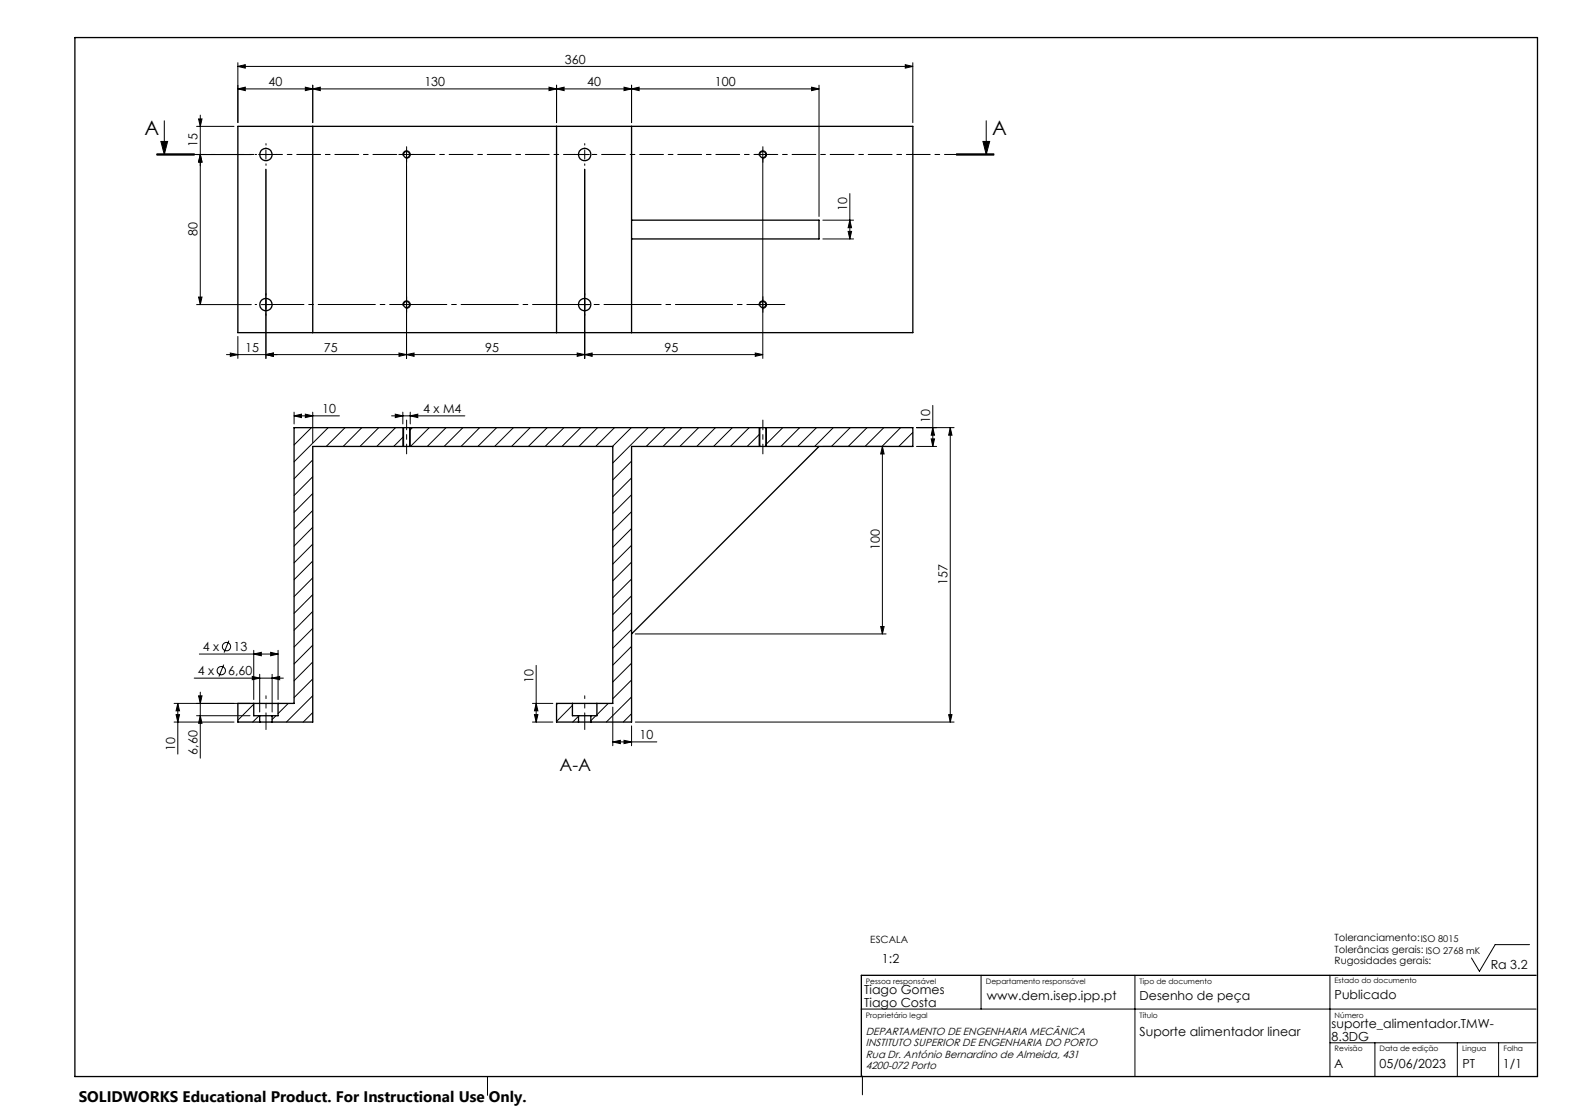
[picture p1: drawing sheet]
<svg xmlns="http://www.w3.org/2000/svg" width="420mm" height="297mm" viewBox="0 0 420 297" stroke-linecap="round" stroke-linejoin="round" font-family="sans-serif">
<g fill="none" stroke="#000" stroke-width=".35">
<path d="M20 10h390v277h-390zM63.4 33.7h180v55h-180zM83.4 33.7v55M148.4 33.7v55M168.4 33.7v55M168.4 58.7h50v5h-50M107.6 114h1.7M107.6 119h1.7M107.6 119h-24.2v73.5h-10.8M107.6 114v5M107.6 114h-29.2v73.5h-4.2M109.3 114v5"/>
<path d="M109.3 114h93.3M109.3 119h54.1v68.5h-4.2M202.6 114h1.6M202.6 119h1.6M202.6 119h-34.2v73.5h-10.8M202.6 114v5M204.2 114h39.2v5h-39.2M204.2 114v5M218.4 119l-50 50M67.7 187.5h6.5M67.7 187.5h-4.3v5h5.9M67.7 187.5v3.3h1.6"/>
<path d="M69.3 190.8h3.3M69.3 192.5h3.3M69.3 190.8v1.7M72.6 190.8v1.7M74.2 187.5v3.3h-1.6M152.6 187.5h6.6M152.6 187.5h-4.2v5h5.9M152.6 187.5v3.3h1.7M154.3 192.5h3.3M154.3 190.8h3.3M154.3 190.8v1.7M157.6 190.8v1.7"/>
<path d="M159.2 187.5v3.3h-1.6M409.6 260h-179.9v27"/>
<circle cx="70.9" cy="41.2" r="1.65"/>
<circle cx="108.4" cy="41.2" r=".82"/>
<circle cx="155.9" cy="41.2" r="1.65"/>
<circle cx="203.4" cy="41.2" r=".82"/>
<circle cx="70.9" cy="81.2" r="1.65"/>
<circle cx="108.4" cy="81.2" r=".81"/>
<circle cx="155.9" cy="81.2" r="1.65"/>
<circle cx="203.4" cy="81.2" r=".82"/>
</g>
<g fill="none" stroke="#000" stroke-width=".27">
<path d="M63.4 17.7l2-.5v1zM63.4 16.7v16M63.4 17.7h180M241.4 17.2l2 .5-2 .5zM243.4 16.7v16M42.9 37.7h1.8l-.9 3.5zM43.8 32.2v9M52.4 33.7h10M53 31.7h.9l-.5 2zM53.4 30.7v50.5M63.4 23.7l2-.5v1zM63.4 23.7h155"/>
<path d="M70.9 40v2.4M81.4 23.2l2 .5-2 .5zM83.4 22.7v10M83.4 23.7l2-.5v1zM108.4 40v55.6M146.4 23.2l2 .5-2 .5zM148.4 23.7l2-.5v1zM148.4 22.7v10M155.9 40v2.4M166.4 23.2l2 .5-2 .5zM168.4 23.7l2-.5v1zM168.4 22.7v10"/>
<path d="M203.4 40v55.6M216.4 23.2l2 .5-2 .5zM218.4 22.7v35M262.1 37.7h1.8l-.9 3.5zM263 32.2v9M41.8 41.4h10zM41.8 41.2h10M41.8 41h10M52.4 41.2h14.6M53.4 41.2l.5 2h-.9zM69.7 41.2h2.5M70.9 45.1v50.5"/>
<path d="M107.2 41.2h2.5M107.5 41.4a.99 .99 0 0 1 .8-1.2 .99 .99 0 0 1 1.1 1.1 .99 .99 0 0 1-1.2 .9M154.7 41.2h2.5M155.9 45.1v50.5M202.2 41.2h2.4M202.5 41.4a.99 .99 0 0 1 .8-1.2 .99 .99 0 0 1 1.1 1.1 .99 .99 0 0 1-1.2 .9M219.4 58.7h8.2M226.6 58.7l.5 2h-.9zM226.6 51.6v12.1M255 41.2h10M255 41h10M255 41.4h10"/>
<path d="M53 79.2h.9l-.5 2zM219.4 63.7h8.2M226.2 61.7h.9l-.5 2zM52.4 81.2h14.6M60.4 94.5h143M61.4 94.1l2 .4-2 .5zM63.4 89.7v5.9M69.7 81.2h2.5M70.9 94.5l2-.4v.9zM106.4 94.1l2 .4-2 .5zM107.2 81.2h2.5M107.5 81.5a.99 .99 0 0 1 .8-1.3 .99 .99 0 0 1 1.1 1.1 .99 .99 0 0 1-1.2 .9"/>
<path d="M108.4 94.5l2-.4v.9zM153.9 94.1l2 .4-2 .5zM154.7 81.2h2.5M155.9 94.5l2-.4v.9zM201.4 94.1l2 .4-2 .5zM202.2 81.2h2.4M202.5 81.5a.99 .99 0 0 1 .8-1.3 .99 .99 0 0 1 1.1 1.1 .99 .99 0 0 1-1.2 .9M78.4 110.9l2-.5v.9zM78.4 110.9h12.1M78.4 109.9v3.1M78.5 114l-.1 .2M81.4 110.4l2 .5-2 .4z"/>
<path d="M83 114l-4.6 4.6M83.4 109.9v8.1M87.5 114l-9.1 9.1M92 114l-5 5M96.5 114l-5 5M101 114l-5 5M104.4 110.9h19.6M105.4 110.4l2 .5-2 .4zM105.5 114l-5 5M107.4 109.9v3.1M107.4 114v5M107.6 116.4l-2.6 2.6"/>
<path d="M109.4 114v5M109.4 110.9l2-.5v.9zM109.4 109.9v3.1M110 114l-.7 .8M114.5 114l-5 5M119 114l-5.1 5M123.4 114l-5 5M127.9 114l-5 5M132.4 114l-5 5M136.9 114l-5 5M141.4 114l-5 5M145.9 114l-5 5"/>
<path d="M150.4 114l-5 5M154.9 114l-5 5M159.3 114l-4.9 5M163.9 114l-5 5M168.3 114l-5 5M172.8 114l-9.4 9.4M177.3 114l-5 5M181.8 114l-5 5M186.3 114l-5 5M190.8 114l-5 5M195.3 114l-5 5M199.8 114l-5 5"/>
<path d="M202.4 114v5M202.6 115.7l-3.4 3.3M204.3 114h-.1M204.4 114v5M208.7 114l-4.5 4.5M213.3 114l-5.1 5M217.7 114l-5 5M219.4 119h16.9M222.2 114l-5 5M226.7 114l-5 5M231.2 114l-5 5M235.3 119l.5 2h-1z"/>
<path d="M235.3 119v50M235.7 114l-5 5M240.2 114l-5 5M243.4 115.3l-3.7 3.7M244.4 114h10M244.4 119h5.4M248.3 117h.9l-.5 2zM248.7 114l.5 2h-.9zM248.7 108.1v10.9M253.4 114l.5 2h-.9zM253.4 114v78.5M83.4 122.6l-5 5"/>
<path d="M83.4 127.1l-5 5M83.4 131.6l-5 5M83.4 136.1l-5 5M168.4 122.9l-5 5M168.4 127.4l-5 5M168.4 131.9l-5 5M168.4 136.4l-5 5M83.4 149.6l-5 4.9M83.4 140.6l-5 5M83.4 145.1l-5 5M83.4 154.1l-5 5M83.4 158.5l-5 5"/>
<path d="M168.4 149.9l-5 5M168.4 158.9l-5 5M168.4 140.9l-5 5M168.4 145.4l-5 5M168.4 154.4l-5 4.9M53.2 174.4h21M59.7 177.2l-1.3 3.2M61 170.8l-1.2 3.2M67.7 174.4l2-.5v.9zM67.7 173.4v13.1M69.3 179.8v10M72.2 173.9l2 .5-2 .4z"/>
<path d="M72.6 179.8v10M74.2 173.4v13.1M83.4 163l-5 5M83.4 167.5l-5 5M83.4 172l-5 5M83.4 176.5l-5 5M143 177.4v15.1M168.4 163.3l-5 5M168.4 172.3l-5 5M168.4 176.8l-5 5M168.4 167.8l-5 5M169.4 169h66.9"/>
<path d="M234.8 167h1l-.5 2zM46.4 192.5h16M46.4 187.5h20.3M47 190.5h.9l-.5 2zM47.4 187.5v13.5M47.4 187.5l.5 2h-.9zM51.8 180.8h23.8M52.4 190.8h14.3M53 185.5h.9l-.5 2zM53.4 190.8l.5 2h-.9zM53.4 184.5v17.6M67.3 180.3l2 .5-2 .4z"/>
<path d="M67.7 187.7l-4.3 4.3M69.1 190.8l-1.7 1.7M72.6 180.8l2-.5v.9zM73.6 190.8l-1 1M76.9 187.5l-2.7 2.7M83.4 181l-5 5M83.4 185.5l-7 7M83.4 190l-2.5 2.5M142 192.5h5.4M142 187.5h5.4M142.5 190.5h.9l-.4 2zM143 187.5l.4 2h-.9z"/>
<path d="M148.7 187.5l-.3 .3M152.6 188.1l-4.2 4.2M154.3 191l-1.6 1.5M158.9 190.8l-1.3 1.4M162.2 187.5l-3 3.1M163.4 197.8l2-.4v.9zM163.4 188.5v10.3M163.4 197.8h11.8M166.4 197.4l2 .4-2 .5zM168.4 193.5v5.3M168.4 181.3l-5 5M168.4 190.3l-2.2 2.2"/>
<path d="M168.4 185.8l-6.7 6.7M169.4 192.5h85M253 190.5h.9l-.5 2zM407.9 251.8h-9.2l-4.2 7.2-2.1-3.6M229.6 269h180M261.6 260v9M302.6 260v27M354.6 260v27M354.6 278h55M366.6 278v9M388.6 278v9M399.6 278v9"/>
<path d="M130 287v5M230 286.9v5"/>
<circle cx="59" cy="178.8" r="1.11"/>
<circle cx="60.4" cy="172.4" r="1.12"/>
</g>
<g fill="none" stroke="#000" stroke-width=".27" stroke-dasharray="15.2 1.3 1.3 1.3">
<path d="M70.9 38.7v-.4M108.4 39.9v-.8M155.9 38.7v-.4M203.4 39.9v-.8M68.4 41.2h-.4M70.9 43.7v.4M73.4 41.2h.4M107.2 41.2h-.8M108.4 42.4v.9M109.7 41.2h.8M153.4 41.2h-.4M155.9 43.7v.4"/>
<path d="M158.4 41.2h.4M202.2 41.2h-.8M203.4 42.4v.9M204.7 41.2h.8M70.9 78.7v-.4M108.4 79.9v-.8M155.9 78.7v-.4M203.4 79.9v-.8M68.4 81.2h-.4M70.9 83.7v.4M73.4 81.2h.4M107.2 81.2h-.8"/>
<path d="M108.4 82.4v.9M109.7 81.2h.8M153.4 81.2h-.4M155.9 83.7v.4M158.4 81.2h.4M202.2 81.2h-.8M203.4 82.4v.9M204.7 81.2h.8M70.9 194.5v-3.7M155.9 194.5v-3.7"/>
</g>
<path d="M265 41.2h-223.2" fill="none" stroke="#000" stroke-width=".27" stroke-dasharray="6.3 1.3 1.3 1.3" stroke-dashoffset="3.3"/>
<path d="M70.9 190.8v-5.3M155.9 190.8v-5.3" fill="none" stroke="#000" stroke-width=".27" stroke-dasharray="15.2 1.3 1.3 1.3" stroke-dashoffset="14.5"/>
<path d="M108.4 121v-9M203.4 121v-9" fill="none" stroke="#000" stroke-width=".27" stroke-dasharray="15.2 1.3 1.3 1.3" stroke-dashoffset="12.6"/>
<path d="M70.9 81.2h138.4" fill="none" stroke="#000" stroke-width=".27" stroke-dasharray="15.2 1.3 1.3 1.3" stroke-dashoffset="5.1"/>
<g fill="#000">
<path d="M63.4 17.7l2-.5v1zM241.4 17.2l2 .5-2 .5zM83.4 23.7l2-.5v1zM146.4 23.2l2 .5-2 .5zM148.4 23.7l2-.5v1zM166.4 23.2l2 .5-2 .5zM168.4 23.7l2-.5v1zM216.4 23.2l2 .5-2 .5zM70.9 94.5l2-.4v.9zM106.4 94.1l2 .4-2 .5zM108.4 94.5l2-.4v.9zM153.9 94.1l2 .4-2 .5zM155.9 94.5l2-.4v.9zM201.4 94.1l2 .4-2 .5z"/>
<path d="M53 31.7h.9l-.5 2zM53.4 41.2l.5 2h-.9z"/>
<path d="M81.4 23.2l2 .5-2 .5zM63.4 23.7l2-.5v1zM70.9 94.5l2-.4v.9zM61.4 94.1l2 .4-2 .5z"/>
<path d="M53.4 41.2l.5 2h-.9zM53 79.2h.9l-.5 2zM226.6 58.7l.5 2h-.9zM226.2 61.7h.9l-.5 2z"/>
<path d="M262.1 37.7h1.8l-.9 3.5zM42.9 37.7h1.8l-.9 3.5z"/>
<path d="M67.7 174.4l2-.5v.9zM72.2 173.9l2 .5-2 .4z"/>
<path d="M47 190.5h.9l-.5 2zM47.4 187.5l.5 2h-.9z"/>
<path d="M53 185.5h.9l-.5 2zM53.4 190.8l.5 2h-.9z"/>
<path d="M67.3 180.3l2 .5-2 .4zM72.6 180.8l2-.5v.9zM105.4 110.4l2 .5-2 .4zM109.4 110.9l2-.5v.9zM78.4 110.9l2-.5v.9zM81.4 110.4l2 .5-2 .4z"/>
<path d="M163.4 197.8l2-.4v.9zM166.4 197.4l2 .4-2 .5z"/>
<path d="M253 190.5h.9l-.5 2zM253.4 114l.5 2h-.9zM248.3 117h.9l-.5 2zM248.7 114l.5 2h-.9zM234.8 167h1l-.5 2zM235.3 119l.5 2h-1zM142.5 190.5h.9l-.4 2zM143 187.5l.4 2h-.9z"/>
</g>
<g font-size="5.3">
<text x="38.6" y="36.1">A</text>
<text x="264.5" y="36.1">A</text>
</g>
<text font-size="4.7" x="149.2" y="205.6">A-A</text>
<text font-size="4.1" x="21" y="293.7">SOLIDWORKS Educational Product. For Instructional Use Only.</text>
<g font-size="3.3">
<text x="150.7" y="17">360</text>
<text x="71.6" y="23">40</text>
<text x="113.2" y="23">130</text>
<text x="156.6" y="23">40</text>
<text x="190.7" y="23">100</text>
<text x="52.7" y="39.3" transform="rotate(-90 52.7 39.3)">15</text>
<text x="225.9" y="56.2" transform="rotate(-90 225.9 56.2)">10</text>
<text x="52.7" y="63" transform="rotate(-90 52.7 63)">80</text>
<text x="65.4" y="93.8">15</text>
<text x="86.3" y="93.8">75</text>
<text x="129.4" y="93.8">95</text>
<text x="177.2" y="93.8">95</text>
<text x="85.9" y="110.1">10</text>
<text x="112.9" y="110.1">4 x M4</text>
<text x="248.1" y="112.7" transform="rotate(-90 248.1 112.7)">10</text>
<text x="234.6" y="146.5" transform="rotate(-90 234.6 146.5)">100</text>
<text x="252.7" y="156" transform="rotate(-90 252.7 156)">157</text>
<text x="54.1" y="173.6">4 x</text>
<text x="62.2" y="173.6">13</text>
<text x="52.7" y="180">4 x</text>
<text x="60.9" y="180">6,60</text>
<text x="142.3" y="182" transform="rotate(-90 142.3 182)">10</text>
<text x="170.5" y="197.1">10</text>
<text x="46.7" y="200.1" transform="rotate(-90 46.7 200.1)">10</text>
<text x="52.7" y="201.2" transform="rotate(-90 52.7 201.2)">6,60</text>
<text x="235.2" y="256.7">1:2</text>
<text x="397.5" y="258.2">Ra 3.2</text>
<text x="230.5" y="265">Tiago Gomes</text>
<text x="230.5" y="268.5">Tiago Costa</text>
<text x="263.2" y="266.5">www.dem.isep.ipp.pt</text>
<text x="303.9" y="266.5">Desenho de peça</text>
<text x="355.9" y="266.5">Publicado</text>
<text x="355.1" y="274">suporte_alimentador.TMW-</text>
<text x="303.9" y="276.1">Suporte alimentador linear</text>
<text x="355.1" y="277.5">8.3DG</text>
<text x="355.8" y="284.7">A</text>
<text x="367.9" y="284.7">05/06/2023</text>
<text x="390" y="284.7">PT</text>
<text x="400.8" y="284.7">1/1</text>
</g>
<g font-size="2.8">
<text x="230.9" y="276">DEPARTAMENTO DE ENGENHARIA MECÂNICA</text>
<text x="230.9" y="282">Rua Dr. António Bernardino de Almeida, 431</text>
<text x="230.9" y="279">INSTITUTO SUPERIOR DE ENGENHARIA DO PORTO</text>
<text x="230.9" y="285">4200-072 Porto</text>
</g>
<g font-size="2.7">
<text x="232.1" y="251.4">ESCALA</text>
<text x="355.9" y="250.8">Toleranciamento:ISO 8015</text>
<text x="355.9" y="254">Tolerâncias gerais: ISO 2768 mK</text>
<text x="355.9" y="257.1">Rugosidades gerais:</text>
</g>
<g font-size="2">
<text x="230.9" y="262.3">Pessoa responsável</text>
<text x="262.9" y="262.3">Departamento responsável</text>
<text x="303.9" y="262.3">Tipo de documento</text>
<text x="355.9" y="262.1">Estado do documento</text>
<text x="230.9" y="271.3">Proprietário legal</text>
<text x="303.9" y="271.3">Título</text>
<text x="355.9" y="271.3">Número</text>
<text x="355.9" y="280.3">Revisão</text>
<text x="367.9" y="280.3">Data de edição</text>
<text x="389.9" y="280.3">Lingua</text>
<text x="400.9" y="280.3">Folha</text>
</g>
</svg>
